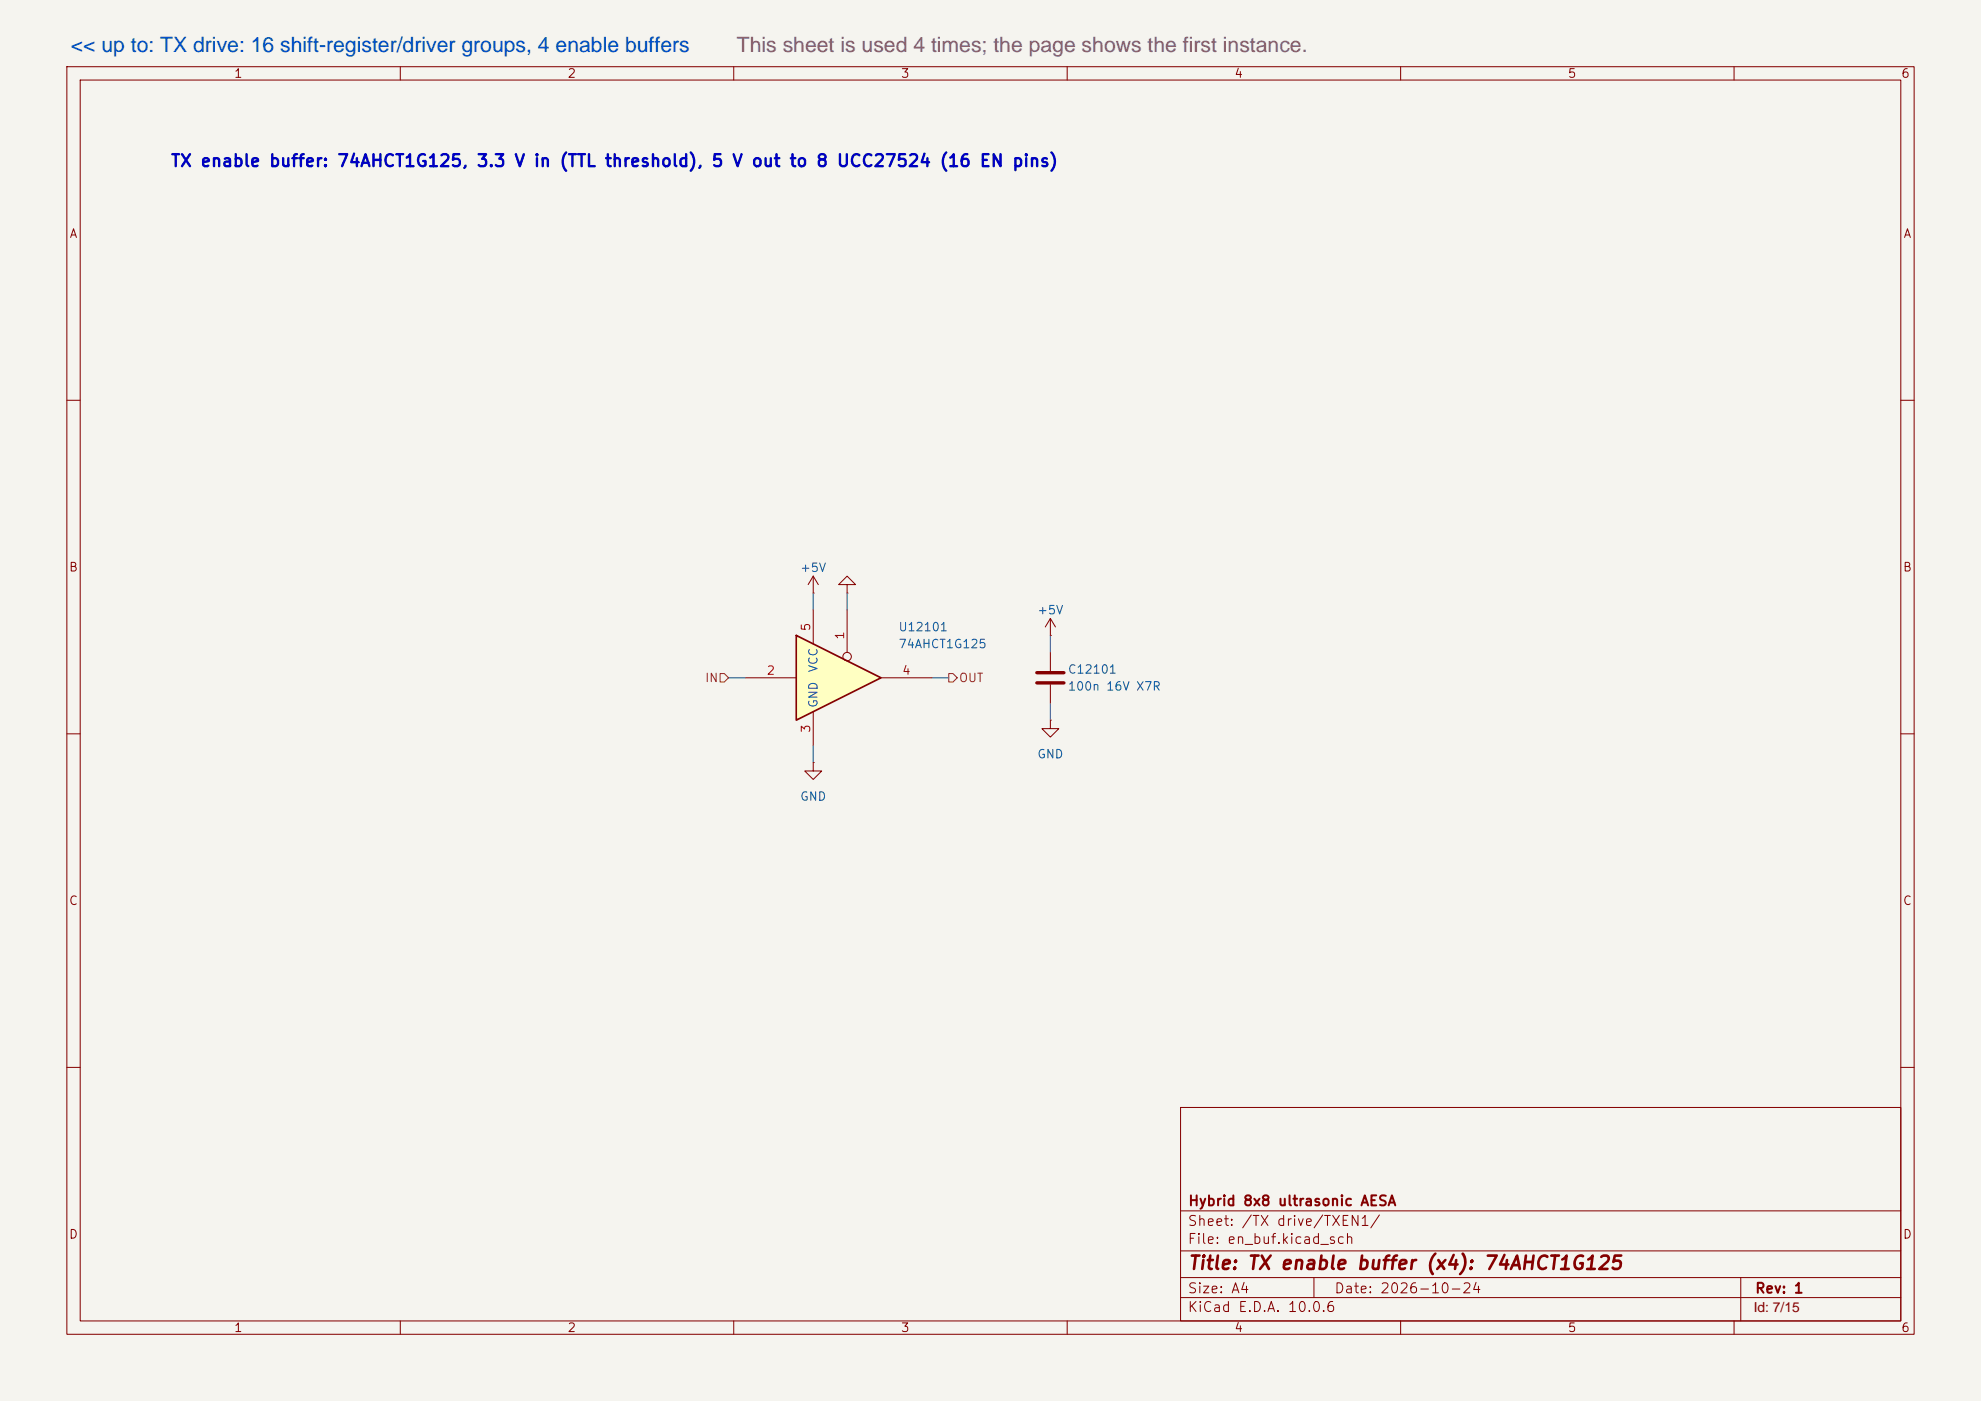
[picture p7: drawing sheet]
<svg xmlns="http://www.w3.org/2000/svg" width="420mm" height="297mm" viewBox="0 0 420 297" stroke-linecap="round" stroke-linejoin="round" font-family="sans-serif">
<path d="M0 0h420.1v297h-420.1z" fill="#f5f4ef" stroke="#f5f4ef" stroke-width=".21"/>
<g fill="none" stroke="#840000" stroke-width=".22">
<path d="M14.2 14.1h391.8v268.8h-391.8zM17 17h386.1v263.1h-386.1zM84.9 14.1v2.9M155.6 14.1v2.9M226.3 14.1v2.9M297.1 14.1v2.9M367.8 14.1v2.9M14.2 84.9h2.8M403.1 84.9h2.9M14.2 155.6h2.8M403.1 155.6h2.9M14.2 226.3h2.8"/>
<path d="M250.4 234.8h152.7v45.3h-152.7zM403.1 226.3h2.9M250.4 256.7h152.7M250.4 275.1h152.7M250.4 270.9h152.7M250.4 265.2h152.7M278.7 270.9v4.2M369.2 270.9v9.2M84.9 280.1v2.8M155.6 280.1v2.8M226.3 280.1v2.8M297.1 280.1v2.8"/>
<path d="M367.8 280.1v2.8"/>
</g>
<path d="M168.9 134.7l18 9-18 9z" fill="#ffffc2"/>
<path d="M168.9 134.7l18 9-18 9z" fill="none" stroke="#840000" stroke-width=".36"/>
<g fill="none" stroke="#840000" stroke-width=".22">
<path d="M172.5 125.7h.1M172.5 122.1v3.6M172.5 129.3v7.2M172.5 122.1l-1.1 1.8M172.5 122.1l1.1 1.8M179.7 123.9h1.8l-1.8-1.8-1.8 1.8h1.8v1.8M179.7 125.7h.1M179.7 129.3v9M222.8 134.7h.1M222.8 131.1l-1.1 1.8M222.8 131.1l1.1 1.8M222.8 131.1v3.6"/>
<path d="M222.8 138.3v4M158.1 143.7h10.8M172.5 150.9v7.2M186.9 143.7h10.7M222.8 152.7v1.8h1.8l-1.8 1.8-1.8-1.8h1.8M222.8 152.7h.1M222.8 145.1v4M172.5 161.7v1.8h1.8l-1.8 1.8-1.8-1.8h1.8M172.5 161.7h.1"/>
<circle cx="179.7" cy="139.2" r=".9"/>
</g>
<path d="M219.9 142.6h5.8M219.9 144.8h5.8" fill="none" stroke="#840000" stroke-width=".72"/>
<path d="M152.7 142.8h.9l.9 .9-.9 .9h-.9zM201.2 142.8h.9l.9 .9-.9 .9h-.9z" fill="none" stroke="#725600" stroke-width=".22"/>
<path d="M172.5 125.7v3.6M179.7 125.7v3.6M222.8 134.7v3.6M154.5 143.7h3.6M172.5 158.1v3.6M197.6 143.7h3.6M222.8 149.1v3.6" fill="none" stroke="#009600" stroke-width=".22"/>
<text font-size="4.5" fill="#004dcc" x="15" y="11">&lt;&lt; up to: TX drive: 16 shift-register/driver groups, 4 enable buffers</text>
<text font-size="4.5" fill="#666" x="156.3" y="11">This sheet is used 4 times; the page shows the first instance.</text>
<text font-size="2.9" fill="#840000" x="251.8" y="269.9">Title: TX enable buffer (x4): 74AHCT1G125</text>
<text font-size="2.9" fill="#850000" x="372" y="278.1">Id: 7/15</text>
<text font-size="2.5" fill="#0000c2" x="36" y="36">TX enable buffer: 74AHCT1G125, 3.3 V in (TTL threshold), 5 V out to 8 UCC27524 (16 EN pins)</text>
<g font-size="2.1" fill="#840000">
<text x="251.9" y="256.2">Hybrid 8x8 ultrasonic AESA</text>
<text x="251.7" y="260.5">Sheet: /TX drive/TXEN1/</text>
<text x="251.7" y="264.3">File: en_buf.kicad_sch</text>
<text x="251.7" y="274.7">Size: A4</text>
<text x="282.9" y="274.7">Date: 2026-10-24</text>
<text x="372.1" y="274.7">Rev: 1</text>
<text x="251.7" y="278.7">KiCad E.D.A. 10.0.6</text>
</g>
<g font-size="1.8" fill="#840000">
<text x="49.5" y="17">1</text>
<text x="120.2" y="17">2</text>
<text x="190.9" y="17">3</text>
<text x="261.7" y="17">4</text>
<text x="332.4" y="17">5</text>
<text x="403.1" y="17">6</text>
<text x="14.6" y="50.9">A</text>
<text x="403.6" y="50.9">A</text>
<text x="14.5" y="121.6">B</text>
<text x="403.5" y="121.6">B</text>
<text x="14.5" y="192.3">C</text>
<text x="403.5" y="192.3">C</text>
<text x="14.5" y="263.1">D</text>
<text x="403.5" y="263.1">D</text>
<text x="49.5" y="282.9">1</text>
<text x="120.2" y="282.9">2</text>
<text x="190.9" y="282.9">3</text>
<text x="261.7" y="282.9">4</text>
<text x="332.4" y="282.9">5</text>
<text x="403.1" y="282.9">6</text>
</g>
<g font-size="1.8" fill="#006464">
<text x="169.6" y="121.7">+5V</text>
<text x="219.9" y="130.7">+5V</text>
<text x="190.4" y="134.3">U12101</text>
<text x="190.4" y="137.9">74AHCT1G125</text>
<text x="173.8" y="142.7" transform="rotate(-90 173.8 142.7)">VCC</text>
<text x="226.3" y="143.3">C12101</text>
<text x="226.3" y="146.9">100n 16V X7R</text>
<text x="173.8" y="150.2" transform="rotate(-90 173.8 150.2)">GND</text>
<text x="219.9" y="161.2">GND</text>
<text x="169.6" y="170.2">GND</text>
</g>
<g font-size="1.8" fill="#a90000">
<text x="172.3" y="134" transform="rotate(-90 172.3 134)">5</text>
<text x="179.5" y="135.8" transform="rotate(-90 179.5 135.8)">1</text>
<text x="162.5" y="143.5">2</text>
<text x="191.2" y="143.5">4</text>
<text x="172.3" y="155.5" transform="rotate(-90 172.3 155.5)">3</text>
</g>
<g font-size="1.8" fill="#725600">
<text x="149.4" y="145.1">IN</text>
<text x="203.3" y="145.1">OUT</text>
</g>
</svg>
